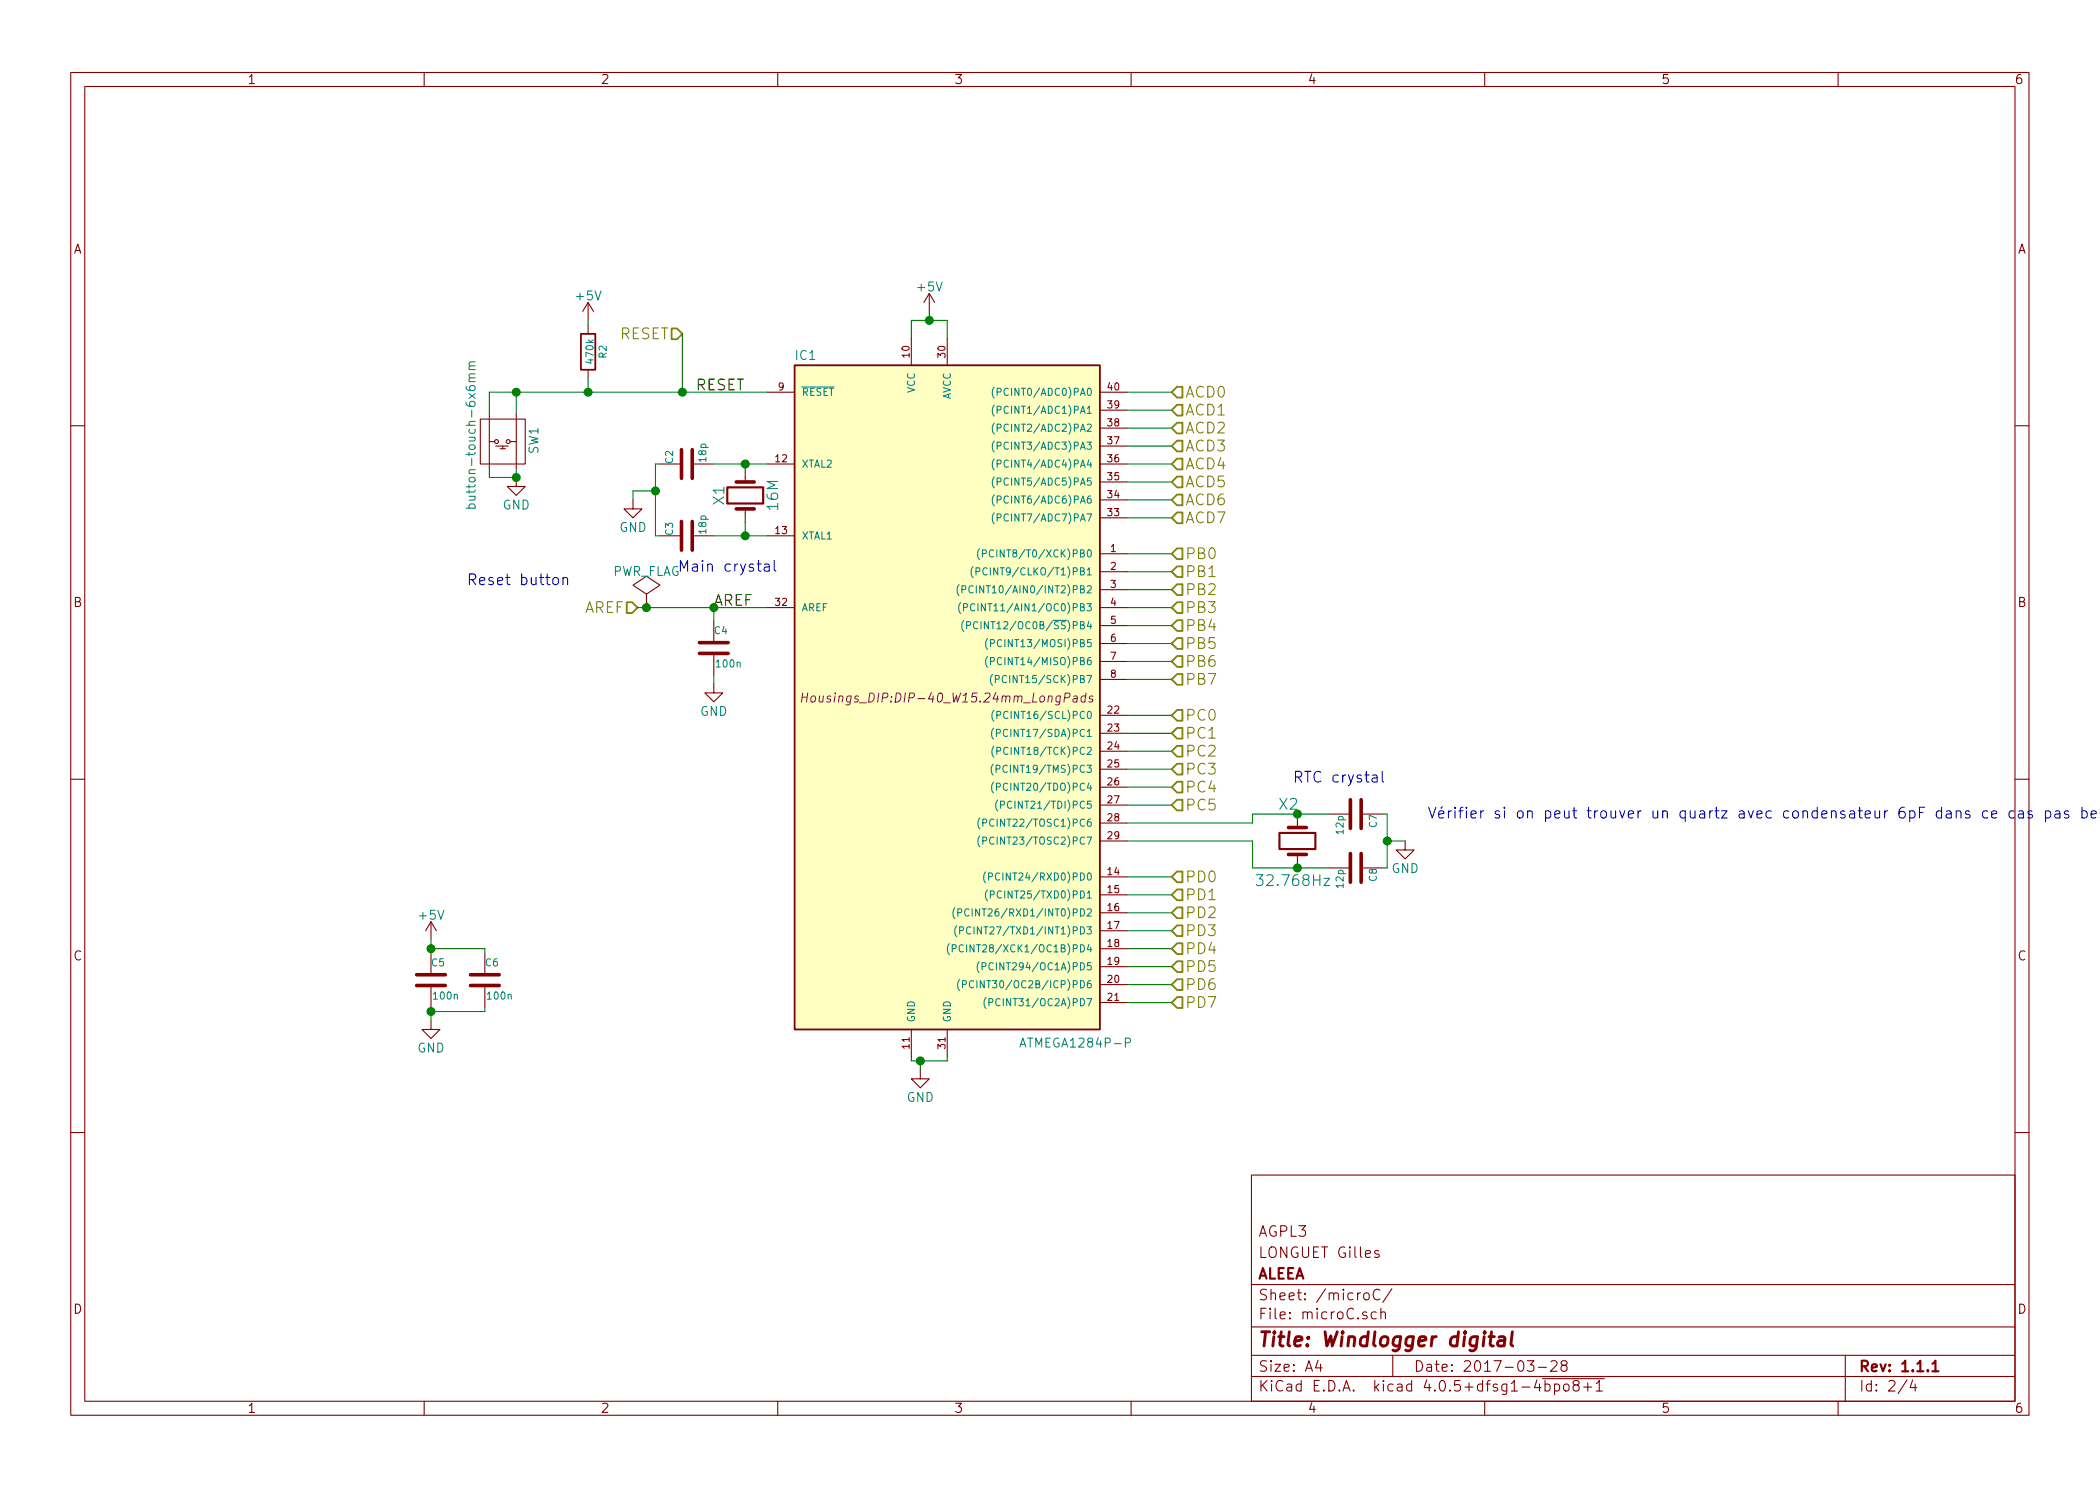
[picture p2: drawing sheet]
EESchema Schematic File Version 2
LIBS:digital
LIBS:ftdi
LIBS:power
LIBS:device
LIBS:transistors
LIBS:conn
LIBS:linear
LIBS:regul
LIBS:74xx
LIBS:cmos4000
LIBS:adc-dac
LIBS:memory
LIBS:xilinx
LIBS:microcontrollers
LIBS:dsp
LIBS:microchip
LIBS:analog_switches
LIBS:motorola
LIBS:texas
LIBS:intel
LIBS:audio
LIBS:interface
LIBS:digital-audio
LIBS:philips
LIBS:display
LIBS:cypress
LIBS:siliconi
LIBS:opto
LIBS:atmel
LIBS:contrib
LIBS:valves
LIBS:Hope_RFM
LIBS:Oscillators
LIBS:dc-dc
LIBS:lm2672
LIBS:digital-cache
EELAYER 25 0
EELAYER END
$Descr A4 11693 8268
encoding utf-8
Sheet 2 4
Title "Windlogger digital"
Date "2017-03-28"
Rev "1.1.1"
Comp "ALEEA"
Comment1 "LONGUET Gilles"
Comment2 "AGPL3"
Comment3 ""
Comment4 ""
$EndDescr
$Comp
L C C2
U 1 1
P 3825 2575
F 0 "C2" H 3825 2675 40  0000 L CNN
F 1 "18p" H 3831 2490 40  0000 L CNN
F 2 "Capacitors_ThroughHole:C_Rect_L4_W2.5_P2.5" H 3925 2425 30  0001 C CNN
F 3 "~" H 3825 2575 60  0000 C CNN
	1    3825 2575
	0    -1   -1   0   
$EndComp
$Comp
L C C3
U 1 1
P 3825 2975
F 0 "C3" H 3825 3075 40  0000 L CNN
F 1 "18p" H 3831 2890 40  0000 L CNN
F 2 "Capacitors_ThroughHole:C_Rect_L4_W2.5_P2.5" H 3863 2825 30  0001 C CNN
F 3 "~" H 3825 2975 60  0000 C CNN
	1    3825 2975
	0    -1   -1   0   
$EndComp
$Comp
L R R2
U 1 1
P 3275 1950
F 0 "R2" V 3355 1950 40  0000 C CNN
F 1 "470k" V 3282 1951 40  0000 C CNN
F 2 "Resistors_ThroughHole:Resistor_Horizontal_RM10mm" V 3205 1950 30  0001 C CNN
F 3 "~" H 3275 1950 30  0000 C CNN
	1    3275 1950
	1    0    0    -1  
$EndComp
$Comp
L C C5
U 1 1
P 2400 5450
F 0 "C5" H 2400 5550 40  0000 L CNN
F 1 "100n" H 2406 5365 40  0000 L CNN
F 2 "Capacitors_ThroughHole:C_Rect_L7_W2.5_P5" H 2500 5300 30  0001 C CNN
F 3 "~" H 2400 5450 60  0000 C CNN
	1    2400 5450
	1    0    0    -1  
$EndComp
$Comp
L C C6
U 1 1
P 2700 5450
F 0 "C6" H 2700 5550 40  0000 L CNN
F 1 "100n" H 2706 5365 40  0000 L CNN
F 2 "Capacitors_ThroughHole:C_Rect_L7_W2.5_P5" H 2800 5300 30  0001 C CNN
F 3 "~" H 2700 5450 60  0000 C CNN
	1    2700 5450
	1    0    0    -1  
$EndComp
Text Label 3975 3375 0    60   ~ 0
AREF
$Comp
L C C4
U 1 1
P 3975 3600
F 0 "C4" H 3975 3700 40  0000 L CNN
F 1 "100n" H 3981 3515 40  0000 L CNN
F 2 "Capacitors_ThroughHole:C_Rect_L7_W2.5_P5" H 4075 3450 30  0001 C CNN
F 3 "~" H 3975 3600 60  0000 C CNN
	1    3975 3600
	1    0    0    -1  
$EndComp
Text Label 3875 2175 0    60   ~ 0
RESET
Text Notes 3775 3175 0    60   ~ 0
Main crystal
$Comp
L Crystal X2
U 1 1
P 7225 4675
F 0 "X2" V 7425 4625 60  0000 C CNN
F 1 "32.768Hz" V 7000 4650 60  0000 C CNN
F 2 "Crystals:Crystal_Round_Horizontal_3mm_BigPad" H 7225 4675 60  0001 C CNN
F 3 "" H 7225 4675 60  0000 C CNN
	1    7225 4675
	0    1    -1   0   
$EndComp
$Comp
L C C7
U 1 1
P 7550 4525
F 0 "C7" H 7550 4625 40  0000 L CNN
F 1 "12p" H 7556 4440 40  0000 L CNN
F 2 "Capacitors_ThroughHole:C_Rect_L4_W2.5_P2.5" H 7588 4375 30  0001 C CNN
F 3 "" H 7550 4525 60  0000 C CNN
	1    7550 4525
	0    1    1    0   
$EndComp
$Comp
L C C8
U 1 1
P 7550 4825
F 0 "C8" H 7550 4925 40  0000 L CNN
F 1 "12p" H 7556 4740 40  0000 L CNN
F 2 "Capacitors_ThroughHole:C_Rect_L4_W2.5_P2.5" H 7588 4675 30  0001 C CNN
F 3 "" H 7550 4825 60  0000 C CNN
	1    7550 4825
	0    1    1    0   
$EndComp
$Comp
L GND #PWR08
U 1 1
P 7825 4675
F 0 "#PWR08" H 7825 4425 50  0001 C CNN
F 1 "GND" H 7825 4525 50  0000 C CNN
F 2 "" H 7825 4675 50  0000 C CNN
F 3 "" H 7825 4675 50  0000 C CNN
	1    7825 4675
	1    0    0    -1  
$EndComp
$Comp
L GND #PWR09
U 1 1
P 2400 5675
F 0 "#PWR09" H 2400 5425 50  0001 C CNN
F 1 "GND" H 2400 5525 50  0000 C CNN
F 2 "" H 2400 5675 50  0000 C CNN
F 3 "" H 2400 5675 50  0000 C CNN
	1    2400 5675
	1    0    0    -1  
$EndComp
$Comp
L +5V #PWR010
U 1 1
P 2400 5225
F 0 "#PWR010" H 2400 5075 50  0001 C CNN
F 1 "+5V" H 2400 5365 50  0000 C CNN
F 2 "" H 2400 5225 50  0000 C CNN
F 3 "" H 2400 5225 50  0000 C CNN
	1    2400 5225
	1    0    0    -1  
$EndComp
$Comp
L GND #PWR011
U 1 1
P 5125 5950
F 0 "#PWR011" H 5125 5700 50  0001 C CNN
F 1 "GND" H 5125 5800 50  0000 C CNN
F 2 "" H 5125 5950 50  0000 C CNN
F 3 "" H 5125 5950 50  0000 C CNN
	1    5125 5950
	1    0    0    -1  
$EndComp
$Comp
L GND #PWR012
U 1 1
P 3975 3800
F 0 "#PWR012" H 3975 3550 50  0001 C CNN
F 1 "GND" H 3975 3650 50  0000 C CNN
F 2 "" H 3975 3800 50  0000 C CNN
F 3 "" H 3975 3800 50  0000 C CNN
	1    3975 3800
	1    0    0    -1  
$EndComp
$Comp
L GND #PWR013
U 1 1
P 2875 2650
F 0 "#PWR013" H 2875 2400 50  0001 C CNN
F 1 "GND" H 2875 2500 50  0000 C CNN
F 2 "" H 2875 2650 50  0000 C CNN
F 3 "" H 2875 2650 50  0000 C CNN
	1    2875 2650
	1    0    0    -1  
$EndComp
$Comp
L +5V #PWR014
U 1 1
P 3275 1775
F 0 "#PWR014" H 3275 1625 50  0001 C CNN
F 1 "+5V" H 3275 1915 50  0000 C CNN
F 2 "" H 3275 1775 50  0000 C CNN
F 3 "" H 3275 1775 50  0000 C CNN
	1    3275 1775
	1    0    0    -1  
$EndComp
$Comp
L Crystal X1
U 1 1
P 4150 2750
F 0 "X1" H 4150 2900 60  0000 C CNN
F 1 "16M" H 4150 2600 60  0000 C CNN
F 2 "Crystals:Crystal_HC49-U_Vertical" H 4150 3000 60  0001 C CNN
F 3 "~" H 4150 2750 60  0000 C CNN
	1    4150 2750
	0    -1   -1   0   
$EndComp
$Comp
L GND #PWR015
U 1 1
P 3525 2775
F 0 "#PWR015" H 3525 2525 50  0001 C CNN
F 1 "GND" H 3525 2625 50  0000 C CNN
F 2 "" H 3525 2775 50  0000 C CNN
F 3 "" H 3525 2775 50  0000 C CNN
	1    3525 2775
	1    0    0    -1  
$EndComp
Wire Wire Line
	5275 5900 5275 5875
Wire Wire Line
	5075 5875 5075 5900
Wire Wire Line
	6275 4575 6975 4575
Wire Wire Line
	6275 4675 6975 4675
Wire Wire Line
	5125 5900 5125 5950
Connection ~ 3275 2175
Wire Wire Line
	2875 2175 2875 2300
Wire Wire Line
	2725 2175 4275 2175
Wire Wire Line
	3975 3375 3975 3450
Wire Wire Line
	3975 3800 3975 3750
Wire Wire Line
	3275 1775 3275 1800
Wire Wire Line
	3975 2975 4275 2975
Wire Wire Line
	4150 2900 4150 2975
Connection ~ 4150 2975
Wire Wire Line
	3975 2575 4275 2575
Wire Wire Line
	4150 2600 4150 2575
Connection ~ 4150 2575
Wire Wire Line
	3650 2975 3675 2975
Wire Wire Line
	3650 2575 3650 2975
Wire Wire Line
	3650 2575 3675 2575
Wire Wire Line
	3525 2775 3525 2725
Wire Wire Line
	3525 2725 3650 2725
Connection ~ 3650 2725
Wire Wire Line
	2400 5675 2400 5600
Wire Wire Line
	2400 5225 2400 5300
$Comp
L +5V #PWR016
U 1 1
P 5175 1725
F 0 "#PWR016" H 5175 1575 50  0001 C CNN
F 1 "+5V" H 5175 1865 50  0000 C CNN
F 2 "" H 5175 1725 50  0000 C CNN
F 3 "" H 5175 1725 50  0000 C CNN
	1    5175 1725
	1    0    0    -1  
$EndComp
Wire Wire Line
	6975 4575 6975 4525
Wire Wire Line
	6975 4525 7400 4525
Wire Wire Line
	6975 4825 7400 4825
Wire Wire Line
	6975 4675 6975 4825
Connection ~ 7225 4525
Connection ~ 7225 4825
Wire Wire Line
	7725 4825 7700 4825
Wire Wire Line
	7725 4525 7725 4825
Wire Wire Line
	7725 4525 7700 4525
Wire Wire Line
	7825 4675 7725 4675
Connection ~ 7725 4675
Wire Wire Line
	2875 2650 2875 2600
Text Notes 7200 4350 0    60   ~ 0
RTC crystal
Text Notes 2600 3250 0    60   ~ 0
Reset button
Wire Wire Line
	3275 2175 3275 2100
Wire Wire Line
	6525 2175 6275 2175
Wire Wire Line
	6525 2275 6275 2275
Wire Wire Line
	6525 2375 6275 2375
Wire Wire Line
	6525 2475 6275 2475
Wire Wire Line
	6525 2575 6275 2575
Wire Wire Line
	6525 2675 6275 2675
Wire Wire Line
	6525 2775 6275 2775
Wire Wire Line
	6525 2875 6275 2875
Wire Wire Line
	6525 3075 6275 3075
Wire Wire Line
	6525 3175 6275 3175
Wire Wire Line
	6525 3275 6275 3275
Wire Wire Line
	6525 3375 6275 3375
Wire Wire Line
	6525 3475 6275 3475
Wire Wire Line
	6525 3575 6275 3575
Wire Wire Line
	6525 3675 6275 3675
Wire Wire Line
	6525 3775 6275 3775
Wire Wire Line
	6525 4875 6275 4875
Wire Wire Line
	6525 4975 6275 4975
Wire Wire Line
	6525 5075 6275 5075
Wire Wire Line
	6525 5175 6275 5175
Wire Wire Line
	6525 5275 6275 5275
Wire Wire Line
	6525 5375 6275 5375
Wire Wire Line
	6525 5475 6275 5475
Wire Wire Line
	6525 5575 6275 5575
Wire Wire Line
	6525 3975 6275 3975
Wire Wire Line
	6525 4075 6275 4075
Wire Wire Line
	6525 4175 6275 4175
Wire Wire Line
	6525 4275 6275 4275
Wire Wire Line
	6525 4375 6275 4375
Wire Wire Line
	6525 4475 6275 4475
Text HLabel 6525 2175 2    60   Input ~ 0
ACD0
Text HLabel 6525 2275 2    60   Input ~ 0
ACD1
Text HLabel 6525 2375 2    60   Input ~ 0
ACD2
Text HLabel 6525 2475 2    60   Input ~ 0
ACD3
Text HLabel 6525 2575 2    60   Input ~ 0
ACD4
Text HLabel 6525 2675 2    60   Input ~ 0
ACD5
Text HLabel 6525 2775 2    60   Input ~ 0
ACD6
Text HLabel 6525 2875 2    60   Input ~ 0
ACD7
Text HLabel 6525 3075 2    60   Input ~ 0
PB0
Text HLabel 6525 3175 2    60   Input ~ 0
PB1
Text HLabel 6525 3275 2    60   Input ~ 0
PB2
Text HLabel 6525 3375 2    60   Input ~ 0
PB3
Text HLabel 6525 3475 2    60   Input ~ 0
PB4
Text HLabel 6525 3575 2    60   Input ~ 0
PB5
Text HLabel 6525 3675 2    60   Input ~ 0
PB6
Text HLabel 6525 3775 2    60   Input ~ 0
PB7
Text HLabel 6525 3975 2    60   Input ~ 0
PC0
Text HLabel 6525 4075 2    60   Input ~ 0
PC1
Text HLabel 6525 4175 2    60   Input ~ 0
PC2
Text HLabel 6525 4275 2    60   Input ~ 0
PC3
Text HLabel 6525 4375 2    60   Input ~ 0
PC4
Text HLabel 6525 4475 2    60   Input ~ 0
PC5
Text HLabel 6525 4875 2    60   Input ~ 0
PD0
Text HLabel 6525 4975 2    60   Input ~ 0
PD1
Text HLabel 6525 5075 2    60   Input ~ 0
PD2
Text HLabel 6525 5175 2    60   Input ~ 0
PD3
Text HLabel 6525 5275 2    60   Input ~ 0
PD4
Text HLabel 6525 5375 2    60   Input ~ 0
PD5
Text HLabel 6525 5475 2    60   Input ~ 0
PD6
Text HLabel 6525 5575 2    60   Input ~ 0
PD7
Text HLabel 3800 1850 0    60   Input ~ 0
RESET
Wire Wire Line
	3800 1850 3800 2175
Connection ~ 3800 2175
Text HLabel 3550 3375 0    60   Input ~ 0
AREF
Connection ~ 3975 3375
Wire Wire Line
	3550 3375 4275 3375
Wire Wire Line
	5075 1875 5075 1775
$Comp
L button-touch-6x6mm SW1
U 1 1
P 2800 2450
F 0 "SW1" H 2805 2280 50  0000 C CNN
F 1 "button-touch-6x6mm" H 2835 2630 50  0000 C CNN
F 2 "digital:button-touch-6x6mm" H 2125 2850 50  0001 C CNN
F 3 "" H 2125 2850 50  0000 C CNN
	1    2800 2450
	0    -1   -1   0   
$EndComp
Wire Wire Line
	2725 2300 2725 2175
Connection ~ 2875 2175
Wire Wire Line
	2725 2600 2725 2650
Wire Wire Line
	2725 2650 2875 2650
Connection ~ 2875 2650
$Comp
L PWR_FLAG #FLG017
U 1 1
P 3600 3350
F 0 "#FLG017" H 3600 3445 50  0001 C CNN
F 1 "PWR_FLAG" H 3600 3530 50  0000 C CNN
F 2 "" H 3600 3350 50  0000 C CNN
F 3 "" H 3600 3350 50  0000 C CNN
	1    3600 3350
	1    0    0    -1  
$EndComp
Wire Wire Line
	3600 3375 3600 3350
Connection ~ 3600 3375
Wire Wire Line
	5275 1775 5275 1875
Wire Wire Line
	5175 1775 5175 1725
Connection ~ 5175 1775
Wire Wire Line
	5075 5900 5275 5900
Connection ~ 5125 5900
$Comp
L ATMEGA1284P-P IC1
U 1 1
P 5275 3875
F 0 "IC1" H 4425 5755 50  0000 L BNN
F 1 "ATMEGA1284P-P" H 5675 1925 50  0000 L BNN
F 2 "Housings_DIP:DIP-40_W15.24mm_LongPads" H 5275 3875 50  0000 C CIN
F 3 "" H 5275 3875 50  0000 C CNN
	1    5275 3875
	1    0    0    -1  
$EndComp
Wire Wire Line
	5075 1775 5275 1775
Wire Wire Line
	2700 5300 2700 5275
Wire Wire Line
	2700 5275 2400 5275
Connection ~ 2400 5275
Wire Wire Line
	2700 5600 2700 5625
Wire Wire Line
	2700 5625 2400 5625
Connection ~ 2400 5625
Text Notes 7950 4550 0    60   ~ 0
Vérifier si on peut trouver un quartz avec condensateur 6pF dans ce cas pas besoin de C externe
$EndSCHEMATC
